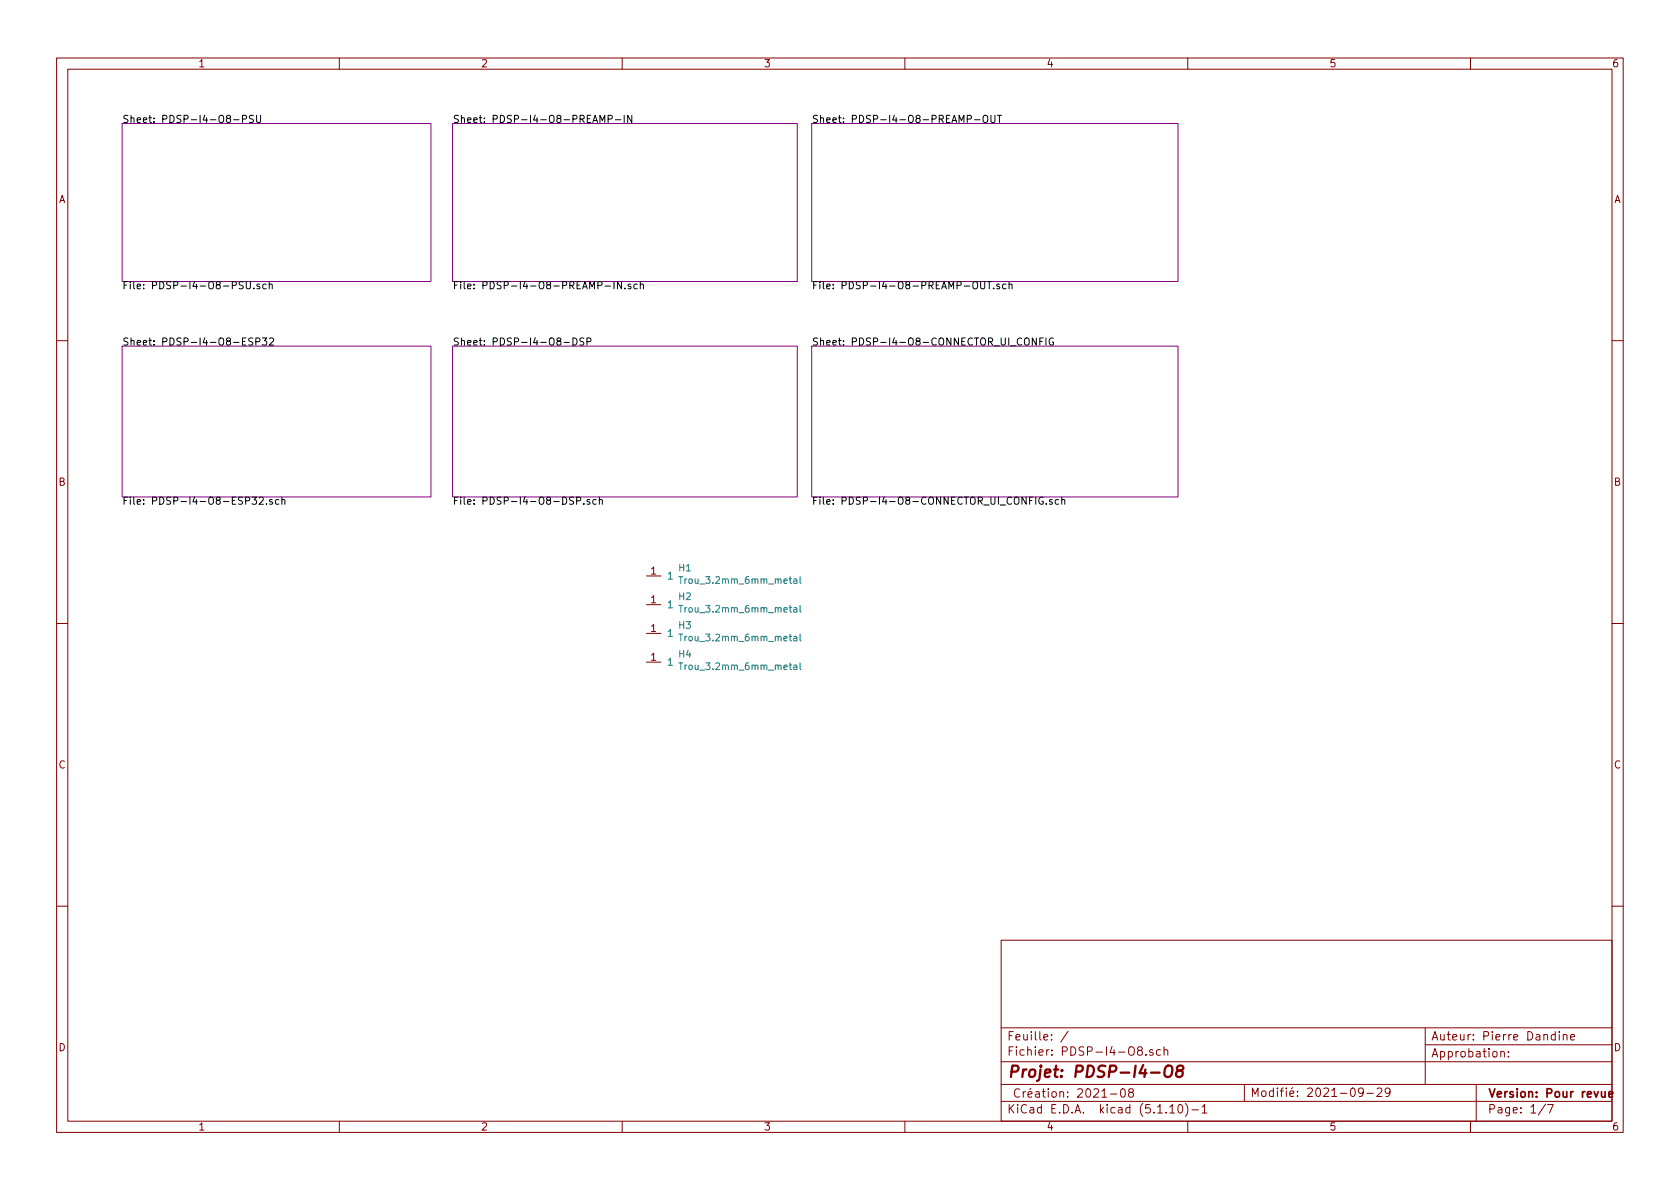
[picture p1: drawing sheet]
<svg xmlns="http://www.w3.org/2000/svg" width="297mm" height="210mm" viewBox="0 0 297 210" stroke-linecap="round" stroke-linejoin="round" font-family="sans-serif">
<g fill="none" stroke="#840000" stroke-width=".18">
<path d="M10 10.3h277v189.9h-277zM12 12.2h273v186.1h-273zM60 10.3v1.9M110 10.3v1.9M160 10.3v1.9M210 10.3v1.9M260 10.3v1.9M10 60.2h2M285 60.2h2M10 110.3h2M114.3 101.8h2.5M114.3 106.9h2.5"/>
<path d="M114.3 112h2.5M114.3 117.1h2.5M285 110.3h2M10 160.2h2M177 166.3h108v32h-108zM285 160.2h2M60 198.3v1.9M110 198.3v1.9M160 198.3v1.9M177 194.8h108M177 191.8h108M177 187.8h108"/>
<path d="M177 181.8h108M188.8 182.3l-1.2 2M196.3 193.5h1.2M198.2 192.7l.4-.2a.94 .94 0 0 1 0 1.5l-.4-.3-.1-.6zM199.8 193.2l-.3-.3 .2-.3a.48 .48 0 0 1 .7 .2l-.1 .3a.52 .52 0 0 0-.7 .2 .52 .52 0 0 0 .1 .6l.4 .1 .2-.1a.48 .48 0 0 0 0-.7h-.2M201.4 185.7l-.3-.2 .1-.2 .2-.2 .4 .1 .2 .2-.1 .2-.6 .2a.48 .48 0 0 0-.1 .7l.2 .1 .5-.1a.48 .48 0 0 0-.1-.7l-.1-.1M202.6 186.5v.1M203.8 185.7a.37 .37 0 0 0-.5 .1v.2l.5 .2 .1 .1-.2 .3-.4-.1M205.2 185.7l-.5-.1-.2 .3v.6l.2 .1 .5-.1M205.8 185.7h.1a.37 .37 0 0 1 .6 .1v.8M205.8 185.1v1.5M206.8 195.8l.5-.5v1.5"/>
<path d="M206.8 196.8h.9M208.5 195.4l.1-.1a.8 .8 0 0 1 .5 .8 .8 .8 0 0 1-.5 .7 1 1 0 0 1-.1-1.4zM209.6 195.1a1.71 1.71 0 0 1 0 2.3M210 198.3v1.9M210.7 196.3h1.2M212.5 195.8l.5-.5v1.5M212.5 196.8h.9M220 191.8v3M241 193l-.1 .3a.48 .48 0 0 1-.6-.1v-.6a.48 .48 0 0 1 .6-.1l.1 .1a1.19 1.19 0 0 1-.2 1.2l-.5 .1M241.7 193.3h1.1M243.5 192.6l.2-.2h.3l.3 .2v.2v.2l-.9 .9h.9M245.8 193l-.3 .3h-.3l-.3-.3v-.3l.2-.2 .4-.1 .2 .2a1.13 1.13 0 0 1-.2 1.2l-.4 .1"/>
<path d="M252 184.8h33M252 181.8v10M260 198.3v1.9M261 191.8v6.5M265.4 186l.2-.1 .3 .1 .1 .9M266.7 186.8v.1M266.7 186v.1M273.3 195.2l-1.3 2M273.6 195.3h1l-.6 1.5M275 183l-.5-.1-.2 .3v.6l.2 .1 .5-.1M275 182.4v1.5M275.7 182.4v.2"/>
<path d="M275.7 182.9v1M276.4 183.1l.1-.1a.37 .37 0 0 1 .6 .1v.8M276.4 182.9v1M277.7 183.4l.7-.1-.1-.3-.4-.1-.2 .2 .1 .7h.5"/>
</g>
<path d="M283.2 193v.9l.4 .1 .2-.1M283.8 193v1M284.5 193.5l.7-.1-.1-.3-.4-.1-.2 .2v.7h.6" fill="none" stroke="#840000" stroke-width=".3"/>
<path d="M203.5 189.7h1.5M206.1 188.7a.69 .69 0 0 1 1-.2 1.36 1.36 0 0 1-.4 1.9l-.6-.1a1.41 1.41 0 0 1 0-1.6zM208.4 189.3l-.3-.4 .2-.4 .6-.1 .3 .2a.45 .45 0 0 1-.4 .7 .65 .65 0 0 0-.7 .3 .65 .65 0 0 0 0 .7 .66 .66 0 0 0 .8 0 .66 .66 0 0 0 .2-.8l-.3-.2" fill="none" stroke="#840000" stroke-width=".41"/>
<path d="M21.6 21.8h54.6v28h-54.6zM80 21.8h61v28h-61zM143.5 21.8h64.8v28h-64.8zM21.6 61.2h54.6v26.7h-54.6zM80 61.2h61v26.7h-61zM143.5 61.2h64.8v26.7h-64.8z" fill="none" stroke="#840084" stroke-width=".18"/>
<g fill="none" stroke="#000" stroke-width=".18">
<path d="M41.3 21.2h1M42.9 21.1l.6-.1 .1-.2-.1-.3-.1-.1h-.5v1.3M44.8 20.5l-.5-.1-.2 .1v.4l.6 .2 .1 .3-.2 .3-.5-.1M45.4 20.4v1l.2 .3 .4-.1 .1-.2v-1M106.1 21.7v-1.3l.4 .9 .4-.9v1.3M107.5 21.1l.7-.2v-.4l-.2-.1h-.5v1.3M108.8 21.2h1M110.4 20.4v1.3M111.7 20.4v1.3l-.7-1.3v1.3M172.3 21.2h1M173.9 20.6a.45 .45 0 0 1 .7 0 .88 .88 0 0 1-.3 1.1l-.3-.1a1.07 1.07 0 0 1-.1-1zM175.2 20.4v1l.2 .3 .4-.1 .1-.2v-1"/>
<path d="M176.4 20.4h.7M176.7 20.4v1.3M43.5 49.8v1l.3 .3 .3-.1 .2-.2v-1M44.7 59.8h-.5l-.2 .1v.3l.6 .3 .1 .3-.3 .2h-.4M44.9 50.9v.2M45.9 50.3l-.3-.1-.2 .2 .1 .2 .4 .1v.3h-.5M46.4 59.8h.8l-.4 .4 .3 .2v.6h-.5l-.2-.1M47.1 50.3l-.4-.1-.2 .3 .1 .5h.5M47.6 50.4l.2-.2 .3 .1v.8M47.6 49.8v1.3M47.7 59.9l.4-.1 .3 .3-.8 .9h.8M101.3 59.8a.64 .64 0 0 1 .7 .6 .64 .64 0 0 1-.7 .6z"/>
<path d="M103.2 59.8h-.5l-.1 .1v.3l.5 .3 .1 .3-.2 .2h-.5M107 50.6h.9M108.6 49.8v1.3M109.9 49.8v1.3l-.7-1.3v1.3M110.5 50.9v.2M111.5 50.3l-.3-.1-.2 .2 .1 .2 .4 .1v.3h-.5M112.7 50.3l-.4-.1-.2 .3 .1 .5h.5M113.2 50.4l.2-.2 .3 .1 .1 .8M113.2 49.8v1.3M173.4 49.8v1l.2 .3 .4-.1 .1-.2v-1M174.5 49.8h.8M174.9 49.8v1.3"/>
<path d="M175.7 50.9v.2M176.7 50.3l-.3-.1-.2 .2 .1 .2 .4 .1v.3h-.5M177.9 50.3l-.4-.1-.2 .3 .1 .5h.5M178.4 50.4l.2-.2 .3 .1v.8M178.4 49.8v1.3M183.2 59.8v1.2l-.7-1.2v1.2M184.5 59.8h-.7v1.2M184.9 59.8v1.2M186.2 59.8a.59 .59 0 0 0-.7 .6 .59 .59 0 0 0 .7 .6l.1-.5h-.3M45.2 60.4h.6l.2-.2-.1-.3-.2-.1h-.5v1.2M99.7 60.5h1M103.8 60.4h.6v-.5l-.1-.1h-.5v1.2"/>
<path d="M183.8 60.4h.5M44.6 87.9h.8l-.5 .5 .4 .1 .1 .4-.3 .3-.5-.2M45.8 88l.5-.1 .3 .4-.1 .2-.7 .7h.8M47.1 89v.2M48.1 88.4l-.3-.1-.1 .2v.2l.4 .1v.3h-.4M49.3 88.4l-.4-.1-.2 .3 .1 .5h.5M49.8 88.5l.2-.2 .3 .1 .1 .8M49.8 87.9v1.3M102 88.6l.6-.1v-.5l-.6-.1v1.3M103.2 89v.2M104.3 88.4l-.3-.1-.2 .2v.2l.5 .1v.3h-.5M105.4 88.4l-.3-.1-.3 .3 .1 .5h.5"/>
<path d="M106 88.5l.1-.2 .4 .1v.8M106 87.9v1.3M184.4 88a.59 .59 0 0 0-.7 .6 .59 .59 0 0 0 .7 .5l.1-.5h-.3M185 89v.2M186 88.4l-.3-.1-.2 .2 .1 .2 .4 .1v.3h-.5M187.2 88.4l-.4-.1-.2 .3 .1 .5h.5M187.7 88.5l.2-.2 .3 .1 .1 .8M187.7 87.9v1.3"/>
</g>
<g fill="none" stroke="#008484" stroke-width=".18">
<path d="M120 102h.7M120 107.1h.7M120 112.1h.7M120 117.2h.7M140.4 102.4h.3l.2 .1v.7M140.4 107.5l.3-.1 .2 .2v.6M140.4 112.6l.3-.1 .2 .2v.6M140.4 117.7l.3-.1 .2 .2v.6M140.9 102.7h-.4l-.2 .2 .2 .3 .4-.1M140.9 107.7l-.4 .1-.2 .2 .2 .2h.4M140.9 112.8l-.4 .1-.2 .1 .2 .3h.4M140.9 117.9l-.4 .1-.2 .1 .2 .3h.4"/>
<path d="M141.5 102v1l.1 .2M141.5 107.1v1l.1 .1M141.5 112.1v1.1l.1 .1M141.5 117.2v1l.1 .2"/>
</g>
<text font-size="2.8" fill="#840000" x="178" y="190.5">Projet: PDSP-I4-O8</text>
<g font-size="2.1" fill="#840000">
<text x="178" y="184">Feuille: /</text>
<text x="253" y="184">Auteur: Pierre Dandine</text>
<text x="178" y="186.7">Fichier: PDSP-I4-O8.sch</text>
<text x="253" y="187">Approbation:</text>
<text x="178" y="196.9">KiCad E.D.A. kicad (5.1.10)-1</text>
<text x="179" y="194.1">Création: 2021-08</text>
<text x="221" y="194">Modifié: 2021-09-29</text>
<text x="263" y="194.1">Version: Pour revue</text>
<text x="263" y="196.9">Page: 1/7</text>
</g>
<g font-size="1.8" fill="#840000">
<text x="35" y="11.9">1</text>
<text x="85" y="11.9">2</text>
<text x="135" y="11.9">3</text>
<text x="185" y="11.9">4</text>
<text x="235" y="11.9">5</text>
<text x="285" y="11.9">6</text>
<text x="10.4" y="35.9">A</text>
<text x="285.4" y="35.9">A</text>
<text x="10.4" y="85.9">B</text>
<text x="285.4" y="85.9">B</text>
<text x="115.1" y="101.6">1</text>
<text x="115.1" y="106.7">1</text>
<text x="115.1" y="111.8">1</text>
<text x="115.1" y="116.8">1</text>
<text x="10.4" y="135.9">C</text>
<text x="285.4" y="135.9">C</text>
<text x="10.4" y="185.9">D</text>
<text x="285.4" y="185.9">D</text>
<text x="35" y="199.9">1</text>
<text x="85" y="199.9">2</text>
<text x="135" y="199.9">3</text>
<text x="185" y="199.9">4</text>
<text x="235" y="199.9">5</text>
<text x="285" y="199.9">6</text>
</g>
<g font-size="1.8">
<text x="21.6" y="21.7">Sheet: PDSP-I4-O8-PSU</text>
<text x="80" y="21.7">Sheet: PDSP-I4-O8-PREAMP-IN</text>
<text x="143.5" y="21.7">Sheet: PDSP-I4-O8-PREAMP-OUT</text>
<text x="21.6" y="51.1">File: PDSP-I4-O8-PSU.sch</text>
<text x="80" y="51.1">File: PDSP-I4-O8-PREAMP-IN.sch</text>
<text x="143.5" y="51.1">File: PDSP-I4-O8-PREAMP-OUT.sch</text>
<text x="21.6" y="61.1">Sheet: PDSP-I4-O8-ESP32</text>
<text x="80" y="61.1">Sheet: PDSP-I4-O8-DSP</text>
<text x="143.5" y="61.1">Sheet: PDSP-I4-O8-CONNECTOR_UI_CONFIG</text>
<text x="21.6" y="89.2">File: PDSP-I4-O8-ESP32.sch</text>
<text x="80" y="89.2">File: PDSP-I4-O8-DSP.sch</text>
<text x="143.5" y="89.2">File: PDSP-I4-O8-CONNECTOR_UI_CONFIG.sch</text>
</g>
<g font-size="1.8" fill="#008484">
<text x="117.9" y="102.5">1</text>
<text x="117.9" y="107.6">1</text>
<text x="117.9" y="112.6">1</text>
<text x="117.9" y="117.7">1</text>
</g>
<g font-size="1.7" fill="#008484">
<text x="120" y="101">H1</text>
<text x="120" y="106.1">H2</text>
<text x="120.9" y="103.2">Trou_3.2mm_6mm_metal</text>
<text x="120" y="111.2">H3</text>
<text x="120.9" y="108.3">Trou_3.2mm_6mm_metal</text>
<text x="120.9" y="113.4">Trou_3.2mm_6mm_metal</text>
<text x="120" y="116.3">H4</text>
<text x="120.9" y="118.5">Trou_3.2mm_6mm_metal</text>
</g>
</svg>
